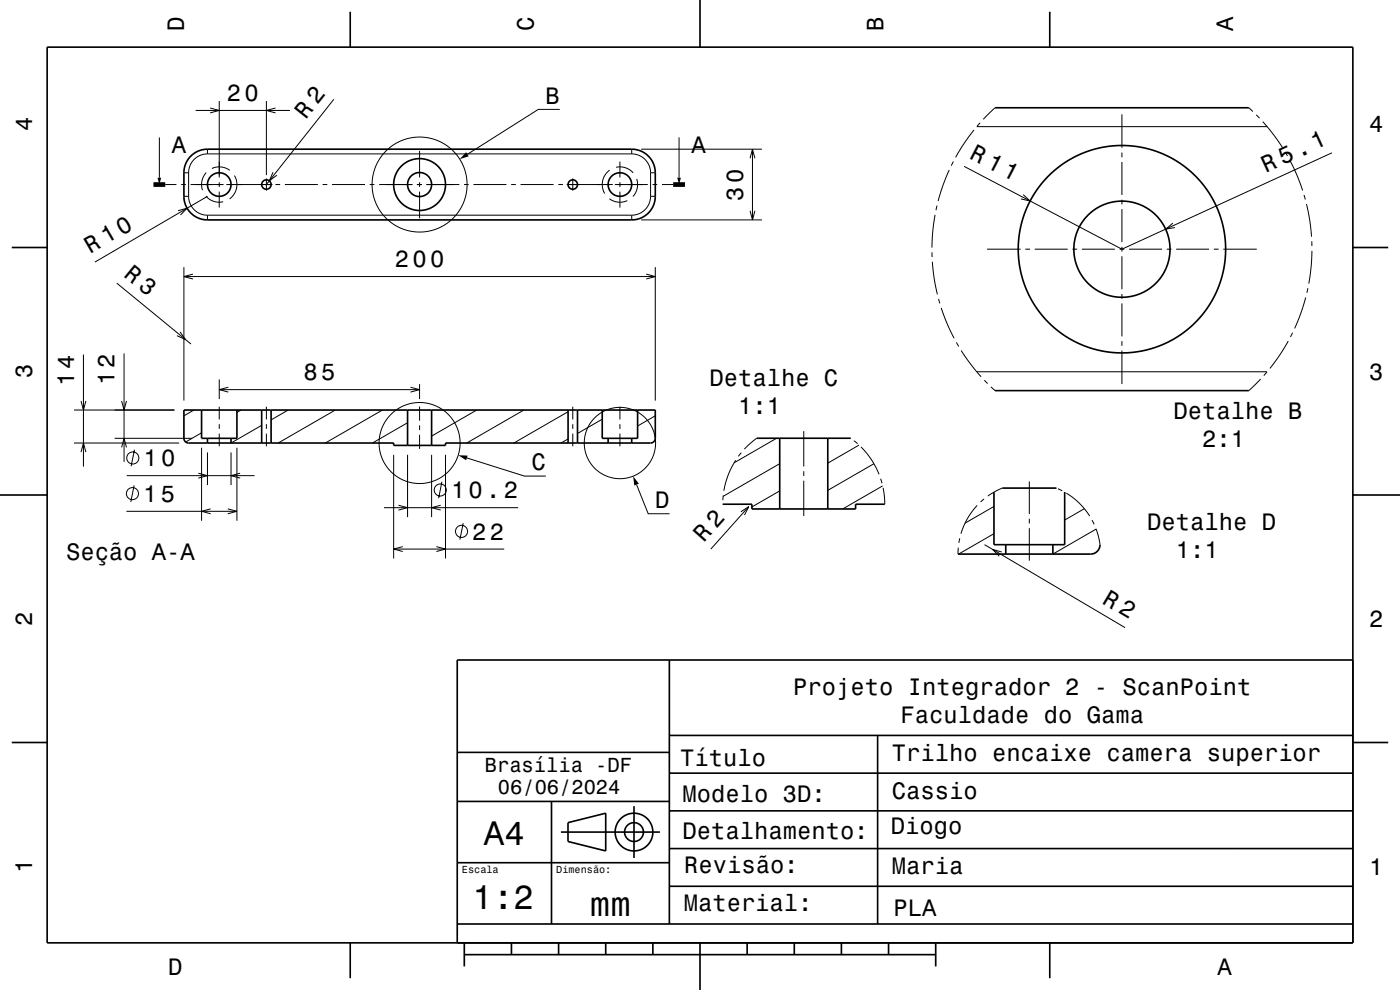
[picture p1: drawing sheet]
<svg xmlns="http://www.w3.org/2000/svg" width="297mm" height="210mm" viewBox="0 0 297 210" stroke-linecap="round" stroke-linejoin="round" font-family="sans-serif">
<g fill="none" stroke="#000" stroke-width=".21">
<path d="M33.8 29.1v8.6M35.1 39.1h2.3M38.4 39.1h1M39 36.6h1M40 36.6v5M40.4 39.1h7M41.5 23.4h20M43.7 36.6a3.8 3.8 0 0 0-.7 3.7M44 32.6a4 4 0 0 0-4 4M44 31.6v1M44 32.6h90M44.6 22.9l1.9 .5-1.9 .5"/>
<path d="M45 35.7a3.8 3.8 0 0 1 3.7 .4M46.5 21.4v16.2M46.5 38.6v1M48 39.1h9.8M49.7 37.2a3.8 3.8 0 0 1-1 5M56.5 21.4v15.7M56.5 37.8v2.6M57.9 36.5l-.8 1.9 1.6-1.2M58.4 39.1h1M58.4 22.9l-1.9 .5 1.9 .5M60.4 39.1h7M68.4 39.1h1"/>
<path d="M70.4 39.1h7M70.8 21.1l-14.3 18M78.4 39.1h1M80.4 39.1h7.1M88.4 39.1h1.1M89 32v5.6M89 38.6v1M90.4 39.1h7M98.4 39.1h1M100.4 39.1h7M108.4 39.1h1M110.4 39.1h7"/>
<path d="M118.4 39.1h1M118.7 23.2h-4.5l-15 9.5M120.2 39.1h9.8M121.5 37.8v2.6M129.3 36.1a3.7 3.7 0 0 0-1 5M130.4 39.1h7M130.7 35.5a3.7 3.7 0 0 1 3.6 1.2M131.5 34.3v3.3M131.5 38.6v1M134 32.6a4 4 0 0 1 4 4M134 31.6v1M135.1 37.9a3.7 3.7 0 0 1-.8 3.8"/>
<path d="M136 31.6h25.6M138 36.6v5M138 36.6h1M138.4 39.1h1M140.4 39.1h2.4M144.1 29.1v8.6M159.1 33.6l.5-2 .6 2M159.6 31.6v15M201.4 36.1l-1.3 3.2-1.1 3.3M202.3 34.3l-.5 .9M206.6 27.6l-2.1 2.8-1.8 3M207.2 26.9h61.6"/>
<path d="M207.9 26l-.6 .8M211.1 22.9l-2.5 2.4M238 24.3v7.1M238 32.4v1M238 34.4v7M264.9 22.9l.9 .8M266.5 24.4l.7 .7M267.9 25.8l2.4 2.9 1.8 2.7M272.6 32.2l.5 .9M273.6 34l1.5 3.1 1.2 3.3M282.6 32.4l-44.6 20.5-33.5-17.6M37.8 44.7l1.9-.5-1.4 1.4"/>
<path d="M39 56.7v28.3M39 41.6h1M39 58.7h100M40 41.6a4 4 0 0 0 4 4M40.9 58.1l-1.9 .6 1.9 .5M43.7 41.6a3.7 3.7 0 0 0 3.6 1.2M44 45.6v1M44 45.6h90M44 41.6l-23.9 14M46.5 40.6v3.4M89 40.6v5.7M129.3 42.2a3.7 3.7 0 0 0 3.8 .4"/>
<path d="M131.5 40.6v3.4M134 45.6v1M136 46.6h25.6M137.1 58.1l1.9 .6-1.9 .5M138 41.6a4 4 0 0 1-4 4M138 41.6h1M139 56.7v28.3M159.1 44.7l.5 1.9 .6-1.9M197.7 53.5v1M197.8 55.5l.3 3.3 .8 3.6M198.4 45.6l-.5 3.4-.2 3.5M198.8 43.6l-.2 1"/>
<path d="M209.4 52.9h7.1M217.1 41.3l1.4 1.3-1.9-.4M217.5 52.9h1M219.5 52.9h7M227.5 52.9h1M229.5 52.9h7M237.5 52.9h1M238 42.4v1M238 44.4v7M238 52.4v1M238 54.4v7M239.5 52.9h7"/>
<path d="M247.5 52.9h1M248.8 47.3l-1.5 1.3 2-.3M249.5 52.9h7M257.5 52.9h1M259.5 52.9h7.1M276.6 41.4l.3 .9M277.2 43.3l.6 3.4 .4 3.5M278.3 51.2v1M278.3 53.2l-.1 3.2-.5 3.8M17.7 75.2v23.8M24.8 60.1l15.7 12.9M26.3 75v23"/>
<path d="M38.2 70.4l1.2 1.6-1.9-.8M199.1 63.4l.3 1M199.7 65.3l1.2 3.3 1.5 3.2M202.9 72.6l.5 .9M203.9 74.4l2 2.8 2.2 2.7M207.2 78.9h61.6M238 62.4v1M238 64.4v7M238 72.4v1M238 74.4v7.1M268.8 78.9l-.7 .8M273.3 72.3l-1.8 3-2.1 2.9"/>
<path d="M274.2 70.6l-.4 .9M277 63.1l-1 3.1-1.4 3.5M277.5 61.1l-.3 1M15.7 94h22.3M15.7 87h21.3M17.2 85l.5 2 .5-2M17.2 95.9l.5-1.9 .5 1.9M24.3 93h16.5M25.8 94.9l.5-1.9 .5 1.9M25.8 85l.5 2 .5-2M28.5 95.4l-.7 3.5M41.1 87l-2.1 1.2"/>
<path d="M42.8 91.8l-3.4 2M42.8 95v15.5M44 96v6.9M46.5 80.5v4.2M46.5 86.3v2.7M46.5 90v1M46.5 92v2.7M46.5 82.7h42.5M48.4 82.1l-1.9 .6 1.9 .5M49 96v6.9M50.3 95v15.5M51.1 87l-.8 .5"/>
<path d="M55.5 90.2l-6.5 3.8M56.5 86.3v2.7M56.5 90v1M56.5 92v2.7M61.1 87l-3.6 2.1M71.1 87l-12.1 7M81.1 87l-12.1 7M83.5 96.5v22M86.5 89.7l-7.5 4.3M86.5 96.5v13.2M87.1 82.1l1.9 .6-1.9 .5M89 81.5v3.2"/>
<path d="M89 86.2v3M89 90.2v1M89 92.2v3M91.6 96.5v13.2M94.5 96.5v22M99 97.1l12.3 3.9h4.5M101.1 87l-9.5 5.5M111.1 87l-12.1 7M120.5 93.1l-1.5 .9M120.5 87.3l-11.5 6.7M121.5 86.3v2.7M121.5 90v1"/>
<path d="M121.5 92v2.7M127.8 88.9l-5.3 3.1M131.5 86.3v2.7M131.5 90v1M131.5 92v2.7M139 88.2l-3.7 2.2M156.1 97.6l-1.6 3.1-.9 3.4M157.3 96l-.7 .8M160.5 93l-2.6 2.3M164.8 93l-9.1 5.2M165.4 98.4l-12 6.9M170.5 91.5v7.5"/>
<path d="M170.5 100v1M180.5 93h.1M181.2 93.5l.7 .6M182.2 94.4l-6.6 3.8M182.7 94.8l2.2 2.7 1.6 3.1M185.4 98.4l-9.8 5.6M208.8 80.7l.7 .7M210.2 82.1l.9 .8M267.4 80.4l-2.5 2.5M26.8 108.5h23.5M26.9 100.9h27.1M28.4 103l-.7 3.5"/>
<path d="M42.1 100.4l1.9 .5-1.9 .5M44.7 107.9l-1.9 .6 1.9 .5M48.3 107.9l2 .6-2 .5M50.9 100.4l-1.9 .5 1.9 .5M81.5 107.7h28.4M83.5 116.5h23.5M84.5 107.2l2 .5-2 .5M85.4 116l-1.9 .5 1.9 .5M92.6 116l1.9 .5-1.9 .5M93.5 107.2l-1.9 .5 1.9 .5M93.7 102.2l-.7 3.5M98.3 111l-.7 3.5"/>
<path d="M135 102.8l2.5 6.2h4.5M153.3 106.9v.1M153.4 105.1l-.1 1M157.2 108.6l1.6-1.1-.9 1.8M158.8 107.5l-8 9M165.4 104.1l-5.9 3.4M170.5 102v7.5M186.8 101.6l.3 .9M187.3 103.1l-8.5 4.9M187.3 103.5l.4 3.5M203.3 116.2l-.1 1.3M203.6 114.2l-.2 1"/>
<path d="M207.3 107.2l-1.9 2.6-.9 1.8-.6 1.6M208.8 105.8l-.8 .7M208.9 115.5l29.8 17.6M210.9 113.2l-7.5 4.3M210.9 107.4l-6.2 3.6M212.5 117.1l-1.9-.5 1.4 1.4M212.6 103.5l-3 1.7M218.4 102.1v6.9M218.4 110v1M218.4 112v6.9M224.1 103.5l.1 .1M224.4 103.7l1 .4"/>
<path d="M226 104.5h-.1M226.2 104.6l2.8 2.2 2.2 2.7M230 107.9l-4.1 2.4M231.7 110.3l.4 .9M232.5 112.2l.9 3.3M232.5 112.2l-9.1 5.3"/>
<circle cx="89" cy="39.1" r="10.1"/>
<circle cx="28.2" cy="97.2" r="1.28"/>
<circle cx="89" cy="94" r="8.6"/>
<circle cx="131.5" cy="94" r="7.6"/>
<circle cx="28.1" cy="104.7" r="1.28"/>
<circle cx="93.4" cy="103.9" r="1.28"/>
<circle cx="97.9" cy="112.7" r="1.28"/>
</g>
<g fill="none" stroke="#000" stroke-width=".35">
<path d="M10 10h277v190h-277zM74.3 2.5v7.5M148.5 0v10M222.7 2.5v7.5M40.4 33.2a5 5 0 0 1 3.6-1.6h90a5 5 0 0 1 5 5v5a5 5 0 0 1-5 5h-90a5 5 0 0 1-5-5v-5a5 5 0 0 1 1.4-3.4zM211.1 22.9h53.8M2.5 52.5h7.5M287 52.5h7.5M39 87h100v6.1l-.3 .6-.7 .3h-43.5v.5h-11v-.5h-43.6l-.6-.3-.3-.5zM42.8 87v6h7.5v-6M44 93v1M49 93v1"/>
<path d="M55.5 87v7M57.5 87v7M86.5 87v7.5M91.6 87v7.5M120.5 87v7M122.5 87v7M127.8 87v6h7.5v-6M129 93v1M134 93v1M160.5 93h20M165.4 93v15M175.6 93v15"/>
<path d="M211.1 82.9h53.8M0 105h10M153.3 107h6.2v1h22v-1h6.2M210.9 104.4v11.1h15v-11.1M212.6 103.5h11.5M213.4 115.5v2M223.4 115.5v2M233.4 115.5a2 2 0 0 1-2 2h-28.2M287 105h10M142 140v56M287 140h-190v60M2.5 157.5h7.5"/>
<path d="M97.1 159.6h45M142 156h145M186.2 156v40M287 157.5h7.5M97 170h45M117 170v26M119 176.5h21M120.5 174.5l8-2v8l-8-2zM134.5 171v11M142 172h145M142 164h145M97 196h190"/>
<path d="M97 183h45M142 188h145M142 180h145M74.3 200v7.5M98.5 202.5h100M98.5 200v5M108.5 200v2.5M118.5 200v2.5M128.5 200v2.5M138.5 200v2.5M148.5 200v10M158.5 200v2.5"/>
<path d="M168.5 200v2.5M178.5 200v2.5M188.5 200v2.5M198.5 200v5M222.7 200v7.5"/>
<circle cx="46.5" cy="39.1" r="2.5"/>
<circle cx="56.5" cy="39.1" r="1"/>
<circle cx="89" cy="39.1" r="5.5"/>
<circle cx="89" cy="39.1" r="2.55"/>
<circle cx="121.5" cy="39.1" r="1"/>
<circle cx="131.5" cy="39.1" r="2.5"/>
<circle cx="238" cy="52.9" r="10.2"/>
<circle cx="238" cy="52.9" r="22"/>
<circle cx="134.5" cy="176.5" r="2"/>
<circle cx="134.5" cy="176.5" r="4"/>
</g>
<path d="M32.6 39.1h2.5M142.8 39.1h2.5" fill="none" stroke="#000" stroke-width="1" stroke-linecap="butt"/>
<g fill="#000">
<path d="M33.4 37.7h.8l-.4 1.4z" fill-rule="evenodd"/>
<path d="M98.9 32.3l.5 .9-1.9 .6z" fill-rule="evenodd"/>
<path d="M143.7 37.7h.7l-.3 1.4z" fill-rule="evenodd"/>
<path d="M97.2 96.6h2l-.3 1z" fill-rule="evenodd"/>
<path d="M134.3 101l1.2 1.6-.9 .4z" fill-rule="evenodd"/>
</g>
<g font-size="7.2">
<text x="102.7" y="179.3">A4</text>
<text x="100.3" y="192.9">1:2</text>
<text x="125.2" y="194.3">mm</text>
</g>
<g font-size="5.1">
<text x="205.5" y="33.5" transform="rotate(27 205.5 33.5)">R 11</text>
<text x="268.5" y="36.7" transform="rotate(-25 268.5 36.7)">R 5.1</text>
<text x="149.3" y="115.1" transform="rotate(-48 149.3 115.1)">R 2</text>
</g>
<g font-size="5">
<text x="39" y="6.5" transform="rotate(-90 39 6.5)">D</text>
<text x="113.2" y="6.5" transform="rotate(-90 113.2 6.5)">C</text>
<text x="187.4" y="6.5" transform="rotate(-90 187.4 6.5)">B</text>
<text x="261.6" y="6.5" transform="rotate(-90 261.6 6.5)">A</text>
<text x="48.1" y="21.4">20</text>
<text x="115.7" y="22">B</text>
<text x="6.8" y="27.8" transform="rotate(-90 6.8 27.8)">4</text>
<text x="64.9" y="25.4" transform="rotate(-52 64.9 25.4)">R 2</text>
<text x="290.5" y="28.1">4</text>
<text x="36.4" y="32.5">A</text>
<text x="146.7" y="32.5">A</text>
<text x="157.6" y="42.5" transform="rotate(-90 157.6 42.5)">30</text>
<text x="19.1" y="53.9" transform="rotate(-30 19.1 53.9)">R 10</text>
<text x="26" y="58.5" transform="rotate(39 26 58.5)">R 3</text>
<text x="83.8" y="56.7">200</text>
<text x="6.8" y="80.3" transform="rotate(-90 6.8 80.3)">3</text>
<text x="15.7" y="82" transform="rotate(-90 15.7 82)">14</text>
<text x="24.3" y="81.7" transform="rotate(-90 24.3 81.7)">12</text>
<text x="64.4" y="80.7">85</text>
<text x="150.5" y="81.8">Detalhe C</text>
<text x="290.5" y="80.6">3</text>
<text x="156.6" y="87.9">1:1</text>
<text x="249" y="88.8">Detalhe B</text>
<text x="255" y="94.8">2:1</text>
<text x="30.5" y="98.9">10</text>
<text x="112.8" y="99.8">C</text>
<text x="30.4" y="106.5">15</text>
<text x="95.7" y="105.7">10.2</text>
<text x="139" y="107.8">D</text>
<text x="243.4" y="112.4">Detalhe D</text>
<text x="14" y="118.8">Seção A-A</text>
<text x="100.2" y="114.5">22</text>
<text x="249.4" y="118.4">1:1</text>
<text x="233.6" y="127.8" transform="rotate(31 233.6 127.8)">R 2</text>
<text x="6.8" y="132.8" transform="rotate(-90 6.8 132.8)">2</text>
<text x="290.5" y="133.1">2</text>
<text x="168.3" y="147.3">Projeto Integrador 2 - ScanPoint</text>
<text x="191.1" y="153.4">Faculdade do Gama</text>
<text x="189.2" y="161.4">Trilho encaixe camera superior</text>
<text x="144.3" y="162.6">Título</text>
<text x="144.8" y="170">Modelo 3D:</text>
<text x="189.2" y="169.4">Cassio</text>
<text x="144.8" y="178">Detalhamento:</text>
<text x="189" y="176.8">Diogo</text>
<text x="6.8" y="185.3" transform="rotate(-90 6.8 185.3)">1</text>
<text x="145.1" y="185.2">Revisão:</text>
<text x="189.2" y="185.4">Maria</text>
<text x="290.5" y="185.6">1</text>
<text x="145.1" y="193.2">Material:</text>
<text x="189.6" y="194.2">PLA</text>
<text x="35.7" y="206.8">D</text>
<text x="258.3" y="206.8">A</text>
</g>
<g font-size="4.3">
<text x="102.9" y="163.8">Brasília -DF</text>
<text x="105.6" y="168.4">06/06/2024</text>
</g>
<g font-size="2.2">
<text x="98" y="185.1">Escala</text>
<text x="118" y="185.1">Dimensão:</text>
</g>
</svg>
